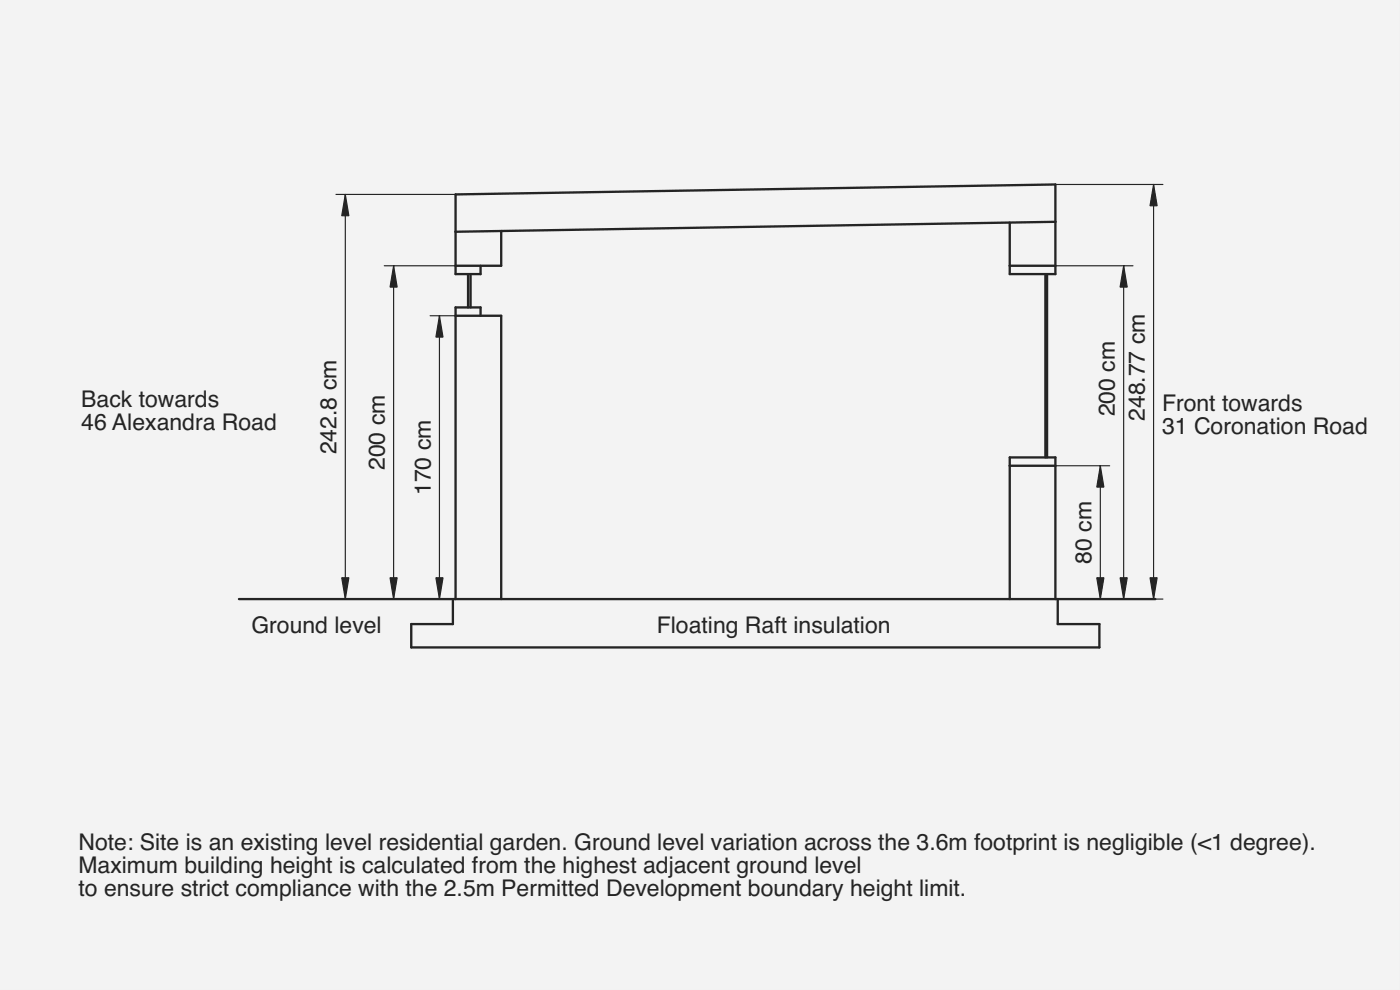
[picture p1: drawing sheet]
<svg xmlns="http://www.w3.org/2000/svg" width="420mm" height="297mm" viewBox="0 0 420 297" stroke-linecap="round" stroke-linejoin="round" font-family="sans-serif">
<path d="M0 0h420v297h-420z" fill-rule="evenodd" fill="#f1f3f5"/>
<path d="M0 0h420v297h-420zM0 0v297h420v-297z" fill="#000"/>
<g fill="#f1f3f5">
<path d="M136.7 58.3l180-3v26.9h-2.5v55h2.5v42.5h.7v7.6h12.5v7h-206.5v-7h12.5v-7.6h.8v-87.5h3.8v-10h-3.8z" fill-rule="evenodd"/>
<path d="M150.4 69.3l152.6-2.5v15.4h10.7v55h-10.7v42.5h-152.6v-85h-6.2v-2.5h-3v-10h3v-2.5h6.2z" fill-rule="evenodd"/>
<path d="M123.4 187.3h12.5v-7.6h181.5v7.6h12.5v7h-206.5z" fill-rule="evenodd"/>
<path d="M136.7 58.3l180-3v11.3l-180 2.9z" fill-rule="evenodd"/>
<path d="M136.7 94.7h13.7v85h-13.7z" fill-rule="evenodd"/>
<path d="M303 139.7h13.7v40h-13.7z" fill-rule="evenodd"/>
<path d="M303 66.8l13.7-.2v13.1h-13.7z" fill-rule="evenodd"/>
<path d="M136.7 69.5l13.7-.2v10.4h-13.7z" fill-rule="evenodd"/>
<path d="M303 137.2h13.7v2.5h-13.7z" fill-rule="evenodd"/>
<path d="M303 79.7h13.7v2.5h-13.7z" fill-rule="evenodd"/>
<path d="M313.7 82.2h.5v55h-.5z" fill-rule="evenodd"/>
<path d="M136.7 79.7h7.5v2.5h-7.5z" fill-rule="evenodd"/>
<path d="M136.7 92.2h7.5v2.5h-7.5z" fill-rule="evenodd"/>
<path d="M140.5 82.2h.7v10h-.7z" fill-rule="evenodd"/>
</g>
<g fill="none" stroke="#212529" stroke-width=".7">
<path d="M150.4 69.3v10.4h-13.7M303 66.8v15.4h13.7v-26.9l-180 3v23.9h7.5v-2.5M303 79.7h13.7M316.7 66.6l-180 2.9M136.7 94.7h13.7v85M140.5 82.2v10M141.2 82.2v10M144.2 94.7v-2.5h-7.5v87.5M313.7 82.2v55M314.2 82.2v55M303 139.7h13.7M71.7 179.7h275"/>
<path d="M135.9 179.7v7.6h-12.5v7h206.5v-7h-12.5v-7.6M303 179.7v-42.5h13.7v42.5"/>
</g>
<g fill="none" stroke="#212529" stroke-width=".35">
<path d="M100.8 58.3h35.9M103.6 58.3v121.4M316.7 55.3h32.3M346.2 55.3v124.4M115.3 79.7h21.4M118.1 79.7v100M316.7 79.7h23.3M337.2 79.7v100M129.1 94.7h7.6M131.9 94.7v85M316.7 139.7h16.3M330.2 139.7v40"/>
<path d="M100.8 179.7h35.9M316.7 179.7h32.3"/>
</g>
<g fill="#212529" stroke="#212529" stroke-width=".35">
<path d="M346.2 55.3l1.1 6.5h-2.2z"/>
<path d="M345.1 173.3h2.2l-1.1 6.4z"/>
<path d="M337.2 79.7l1.1 6.4h-2.1z"/>
<path d="M336.2 173.3h2.1l-1.1 6.4z"/>
<path d="M330.2 139.7l1.1 6.4h-2.1z"/>
<path d="M329.2 173.3h2.1l-1.1 6.4z"/>
<path d="M103.6 58.3l1.1 6.4h-2.1z"/>
<path d="M102.6 173.3h2.1l-1.1 6.4z"/>
<path d="M118.1 79.7l1.1 6.4h-2.1z"/>
<path d="M117.1 173.3h2.1l-1.1 6.4z"/>
<path d="M131.9 94.7l1.1 6.4h-2.2z"/>
<path d="M130.8 173.3h2.2l-1.1 6.4z"/>
</g>
<g font-size="6.9" fill="#212529">
<text x="24.4" y="122">Back towards</text>
<text x="334.6" y="124.9" transform="rotate(-90 334.6 124.9)">200 cm</text>
<text x="348.7" y="123.2">Front towards</text>
<text x="24.4" y="128.9">46 Alexandra Road</text>
<text x="343.6" y="126.3" transform="rotate(-90 343.6 126.3)">248.77 cm</text>
<text x="348.7" y="130.1">31 Coronation Road</text>
<text x="101" y="136.3" transform="rotate(-90 101 136.3)">242.8 cm</text>
<text x="115.5" y="141.1" transform="rotate(-90 115.5 141.1)">200 cm</text>
<text x="129.3" y="148.6" transform="rotate(-90 129.3 148.6)">170 cm</text>
<text x="327.6" y="169.1" transform="rotate(-90 327.6 169.1)">80 cm</text>
<text x="75.5" y="189.8">Ground level</text>
<text x="197.1" y="189.8">Floating Raft insulation</text>
<text x="23.5" y="255">Note: Site is an existing level residential garden. Ground level variation across the 3.6m footprint is negligible (&lt;1 degree).</text>
<text x="23.5" y="261.9">Maximum building height is calculated from the highest adjacent ground level</text>
<text x="23.5" y="268.8">to ensure strict compliance with the 2.5m Permitted Development boundary height limit.</text>
</g>
</svg>
